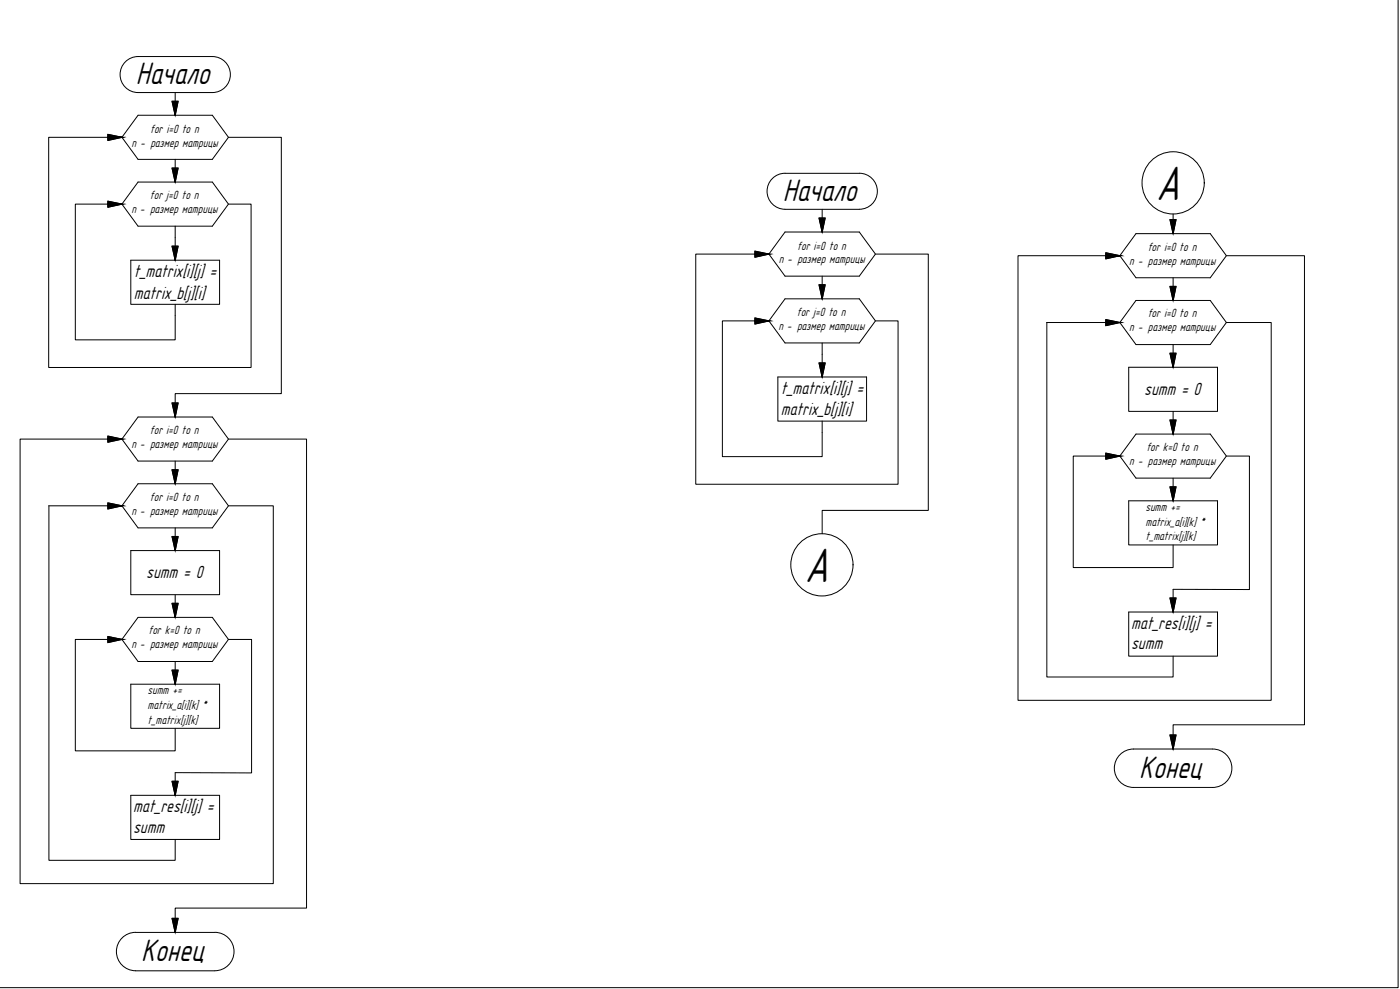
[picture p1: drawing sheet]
<svg xmlns="http://www.w3.org/2000/svg" width="841mm" height="594mm" viewBox="0 0 841 594" stroke-linecap="round" stroke-linejoin="round" font-family="sans-serif">
<!-- layer: Tonk -->
<g fill="none" stroke="#000" stroke-width=".6">
<path d="M75 37l3-2 4-1h46a11 11 0 0 1 10 11 11 11 0 0 1-10 11h-45a11 11 0 0 1-10-7 11 11 0 0 1 2-12zM105 56v13M83 69h45l9 13-9 14h-45l-10-14zM105 96v13M83 109h45l9 14-9 13h-45l-10-13zM472 104h44M472 104a11 11 0 0 0-11 11 11 11 0 0 0 11 11h44a11 11 0 0 0 11-11 11 11 0 0 0-11-11M105 136v20M472 139h44l10 14-10 13h-44l-10-13zM494 126v13M705 134v6M79 156h53v27h-53z"/>
<path d="M682 140h45l10 14-10 13h-45l-9-13zM472 180h44l10 13-10 13h-44l-10-13zM494 166v14M705 167v13M105 183v7M682 180h45l10 14-10 13h-45l-9-13zM494 206v20M705 207v14M467 226h54v27h-54zM678 221h53v26h-53zM83 251h45l9 13-9 13h-45l-10-13zM494 253v7"/>
<path d="M705 247v14M105 277v14M682 261h45l10 13-10 13h-45l-9-13zM83 291h45l9 13-9 13h-45l-10-13zM705 287v14M105 317v14M678 301h53v26h-53zM79 331h53v26h-53zM105 357v14M705 354v14M83 371h45l9 13-9 13h-45l-10-13zM678 368h53v26h-53z"/>
<path d="M105 397v14M79 411h53v26h-53zM673 453l3-2 4-1h48a12 12 0 0 1 12 11 12 12 0 0 1-12 12h-47a12 12 0 0 1-11-7 12 12 0 0 1 3-13zM79 478h53v26h-53zM105 464v14M73 563l3-2 4-1h49a12 12 0 0 1 12 12 12 12 0 0 1-12 11h-48a12 12 0 0 1-10-7 12 12 0 0 1 2-13z"/>
</g>
<!-- layer: Format -->
<g fill="#000" stroke="#000" stroke-width=".6">
<path d="M103 61h4l-2 8zM103 101h4l-2 8zM492 131h4l-2 8zM703 132h3l-1 8zM103 148h4l-2 8zM492 171h4l-2 9zM703 172h3l-1 8zM492 218h4l-2 8zM703 212h3l-1 9zM103 242h4l-2 9zM703 252h3l-1 9zM103 282h4l-2 9z"/>
<path d="M703 292h3l-1 9zM103 322h4l-2 9zM703 359h3l-1 9zM103 362h4l-2 9zM103 403h4l-2 8zM703 442h3l-1 8zM103 469h4l-2 9zM103 552h4l-2 8z"/>
<path d="M65 81l8 1h-8zM65 82v2l8-2z"/>
<path d="M65 121l8 2h-8zM65 123v1l8-1z"/>
<path d="M454 151l8 2h-8zM454 153v1l8-1z"/>
<path d="M664 152l9 2h-9zM664 154v1l9-1z"/>
<path d="M454 191l8 2h-8zM454 193v2l8-2z"/>
<path d="M664 192l9 2h-9zM664 194v2l9-2z"/>
<path d="M65 262l8 2h-8zM65 264v2l8-2z"/>
<path d="M664 272l9 2h-9zM664 274v2l9-2z"/>
<path d="M65 302l8 2h-8zM65 304v2l8-2z"/>
<path d="M65 382l8 2h-8zM65 384v2l8-2z"/>
</g>
<g fill="none" stroke="#000" stroke-width=".72">
<path d="M103 61h4l-2 8zM65 81l8 1-8 2zM103 101h4l-2 8zM65 121l8 2-8 1zM492 131h4l-2 8zM703 132h3l-1 8zM103 148h4l-2 8zM454 151l8 2-8 1zM664 152l9 2-9 1zM492 171h4l-2 9zM703 172h3l-1 8zM454 191l8 2-8 2z"/>
<path d="M664 192l9 2-9 2zM492 218h4l-2 8zM703 212h3l-1 9zM103 242h4l-2 9zM703 252h3l-1 9zM65 262l8 2-8 2zM664 272l9 2-9 2zM103 282h4l-2 9zM703 292h3l-1 9zM65 302l8 2-8 2zM103 322h4l-2 9zM703 359h3l-1 9z"/>
<path d="M103 362h4l-2 9zM65 382l8 2-8 2zM103 403h4l-2 8zM703 442h3l-1 8zM103 469h4l-2 9zM103 552h4l-2 8z"/>
</g>
<!-- layer: 0 -->
<g fill="none" stroke="#000" stroke-width=".6">
<path d="M840 0v593h-840M73 82h-44v139h122v-98h-14M137 82h32v154h-64v15M73 123h-28v81h60v-14M705 129v11M462 153h-44v138h121v-98h-13M526 153h32v154h-64v14M673 154h-61v267h152v-227h-27M737 154h47v281h-79v15M462 193h-28v81h60v-14M673 194h-44v213h76v-13M73 264h-61v267h152v-227h-27"/>
<path d="M137 264h47v281h-79v15M673 274h-28v67h60v-14M737 274h14v80h-46M29 304h44M29 304v213h76v-13M73 384h-28v67h60v-14M137 384h14v80h-46"/>
<circle cx="705" cy="110" r="19"/>
<circle cx="494" cy="339" r="19"/>
</g>
<g font-size="30">
<text x="694" y="120">А</text>
<text x="483" y="349">А</text>
</g>
<g font-size="19.5">
<text x="82" y="50">Начало</text>
<text x="470" y="121">Начало</text>
<text x="684" y="467">Конец</text>
<text x="85" y="577">Конец</text>
</g>
<g font-size="11">
<text x="80" y="166">t_matrix[i][j] =</text>
<text x="80" y="179">matrix_b[j][i]</text>
<text x="469" y="237">t_matrix[i][j] =</text>
<text x="687" y="237">summ = 0</text>
<text x="469" y="249">matrix_b[j][i]</text>
<text x="88" y="347">summ = 0</text>
<text x="680" y="378">mat_res[i][j] =</text>
<text x="679" y="390">summ</text>
<text x="80" y="488">mat_res[i][j] =</text>
<text x="80" y="500">summ</text>
</g>
<g font-size="7.5">
<text x="90" y="80">for i=0 to n</text>
<text x="79" y="88">n - размер матрицы</text>
<text x="90" y="120">for j=0 to n</text>
<text x="79" y="128">n - размер матрицы</text>
<text x="479" y="150">for i=0 to n</text>
<text x="690" y="151">for i=0 to n</text>
<text x="468" y="158">n - размер матрицы</text>
<text x="678" y="159">n - размер матрицы</text>
<text x="479" y="190">for j=0 to n</text>
<text x="690" y="191">for i=0 to n</text>
<text x="468" y="198">n - размер матрицы</text>
<text x="678" y="199">n - размер матрицы</text>
<text x="90" y="261">for i=0 to n</text>
<text x="79" y="269">n - размер матрицы</text>
<text x="689" y="271">for k=0 to n</text>
<text x="678" y="279">n - размер матрицы</text>
<text x="90" y="301">for i=0 to n</text>
<text x="79" y="309">n - размер матрицы</text>
<text x="688" y="307">summ +=</text>
<text x="688" y="316">matrix_a[i][k] *</text>
<text x="688" y="325">t_matrix[j][k]</text>
<text x="89" y="381">for k=0 to n</text>
<text x="79" y="389">n - размер матрицы</text>
<text x="89" y="417">summ +=</text>
<text x="89" y="426">matrix_a[i][k] *</text>
<text x="89" y="435">t_matrix[j][k]</text>
</g>
</svg>
